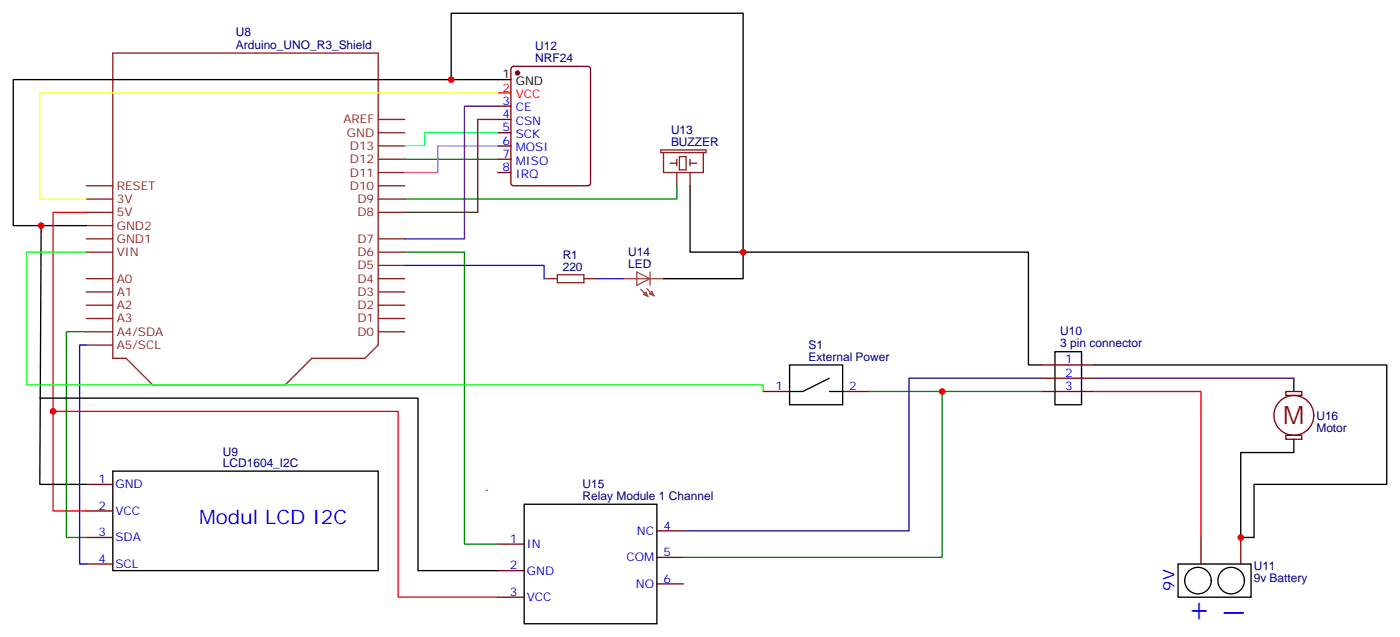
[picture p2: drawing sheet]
<svg xmlns="http://www.w3.org/2000/svg" width="372mm" height="169mm" viewBox="0 0 372 169" stroke-linecap="round" stroke-linejoin="round" font-family="sans-serif">
<g fill="none" stroke="#8c2424" stroke-width=".35">
<path d="M30 14.1h70.5v77.6l-3.5 3.5h-14.1l-7.1 7.1h-35.2l-7.1-7.1h-3.5zM100.5 38.8h7.1M100.5 35.3h7.1M100.5 31.8h7.1M175.7 39.9h12v.7h-12zM22.9 56.4h7.1M22.9 52.9h7.1M22.9 49.4h7.1M22.9 60h7.1M100.5 56.4h7.1M100.5 52.9h7.1M100.5 49.4h7.1"/>
<path d="M100.5 45.9h7.1M100.5 42.3h7.1M176.4 40.6v5.3h10.6v-5.3M178.2 43.4h1.7M179.9 42.3v1.8M179.9 45.9v3.5M180.6 41.6h1.8v3.6h-1.8zM183.4 43.4h1.8M183.4 42.3v1.8M183.4 45.9v3.5M22.9 77.6h7.1M22.9 74.1h7.1"/>
<path d="M22.9 67h7.1M22.9 63.5h7.1M100.5 77.6h7.1M100.5 74.1h7.1M100.5 70.6h7.1M100.5 67h7.1M100.5 63.5h7.1M144.6 74.1h3.6M148.2 73h7v2.1h-7zM155.2 74.1h3.5M22.9 88.2h7.1M22.9 84.7h7.1"/>
<path d="M22.9 81.1h7.1M22.9 91.7h7.1M100.5 88.2h7.1M100.5 84.7h7.1M100.5 81.1h7.1"/>
</g>
<g fill="none" stroke="#870000" stroke-width=".35">
<path d="M136.1 17.8l.4-.2h19.8a.71 .71 0 0 1 .7 .7l-.1 30.7-.6 .4h-19.8l-.5-.2-.2-.5v-30.4zM132.3 28.2h3.5M132.3 31.8h3.5M132.3 35.3h3.5M132.3 38.8h3.5M132.3 42.3h3.5M132.3 45.9h3.5M276.9 97h14.1M202.8 104.1h7.1M224 104.1h7.1M276.9 100.5h14.1M276.9 104.1h14.1"/>
<path d="M341.8 104.1h4.3v1h-4.3zM341.8 115.7h4.3v1.1h-4.3zM22.9 135.8h7.1M22.9 128.8h7.1M22.9 149.9h7.1M22.9 142.9h7.1M132.3 144.6h7M132.3 151.7h7M132.3 158.7h7M174.6 141.1h7.1M174.6 148.2h7.1M174.6 155.2h7.1"/>
<path d="M319.3 142.9v7M329.8 142.9v7"/>
<circle cx="344" cy="110.4" r="5.3"/>
</g>
<circle cx="137.6" cy="19.4" r=".53" fill="#870000" stroke="#870000" stroke-width=".35"/>
<g fill="none" stroke="#000" stroke-width=".35">
<path d="M119.9 21.2v-17.7h77.7v63.5h-14.2v-17.6M135.8 21.2h-132.3v38.8h19.4M10.9 60l-.3 68.8h12.3M176.4 74.1h21.2v-7.1h75.8v30h3.5M209.9 97h14.1v10.6h-14.1zM280.5 93.5h7v14.1h-7zM291 97h77.7v31.8h-35.3v14.1h-3.6v-22.6h14.2v-3.5M10.6 105.8h100.5v45.9h21.2M220.5 100.5l-7.1 3.6h-3.5M220.5 104.1h3.5M344 100.5v3.6M30 125.2h70.5v26.5h-70.5z"/>
<path d="M139.3 134.1h35.3v31.7h-35.3zM313.2 149.9h19.4v8.8h-19.4z"/>
<circle cx="318.5" cy="154.3" r="3.5"/>
<circle cx="327.3" cy="154.3" r="3.5"/>
</g>
<path d="M132.3 24.7h3.5M22.9 56.4h-8.8v79.4h8.8M14.1 109.4h91.7v49.3h26.5M291 104.1h28.3v38.8" fill="none" stroke="#f00" stroke-width=".35"/>
<path d="M132.3 24.7h-121.7v28.2h12.3" fill="none" stroke="#ff3" stroke-width=".35"/>
<path d="M107.6 42.3h24.7M179.9 49.4v3.5h-72.3M107.6 67h15.9v77.6h8.8M22.9 88.2h-5.3v54.7h5.3M231.1 104.1h19.4M276.9 104.1h-26.4v44.1h-68.8" fill="none" stroke="#008700" stroke-width=".35"/>
<path d="M22.9 91.7h-1.7v58.2h1.7" fill="none" stroke="#00f" stroke-width=".35"/>
<path d="M132.3 35.3h-19.4v3.5h-5.3" fill="none" stroke="#0ff" stroke-width=".35"/>
<path d="M132.3 38.8h-15.9v7.1h-8.8" fill="none" stroke="#f0f" stroke-width=".35"/>
<path d="M165.8 74.1h7M169.3 72.3l3.5 1.8-3.5 1.7zM170.3 76.9l2 1.9M171.9 76.7l2 2M172.8 72.3v3.5M172.9 74.1h3.5" fill="none" stroke="#a64a4a" stroke-width=".35"/>
<g fill="#a64a4a" stroke="#a64a4a" stroke-width=".27">
<path d="M171 78.3l.7-.7 .6 1.2z"/>
<path d="M172.6 78.1l.7-.7 .6 1.3z"/>
</g>
<path d="M132.3 28.2h-8.8v35.3h-15.9" fill="none" stroke="#609" stroke-width=".35"/>
<path d="M132.3 31.8h-5.3v24.6h-19.4" fill="none" stroke="#630" stroke-width=".35"/>
<path d="M107.6 70.6h37v3.5" fill="none" stroke="#30f" stroke-width=".35"/>
<path d="M158.7 74.1h7.1" fill="none" stroke="#30c" stroke-width=".35"/>
<path d="M22.9 67h-15.8v35.3h195.7v1.8" fill="none" stroke="#0f0" stroke-width=".35"/>
<path d="M276.9 100.5h-35.2v40.6h-60" fill="none" stroke="#309" stroke-width=".35"/>
<path d="M291 100.5h53" fill="none" stroke="#306" stroke-width=".35"/>
<g fill="#c00">
<circle cx="119.9" cy="21.2" r=".88"/>
<circle cx="197.6" cy="67" r=".88"/>
<circle cx="14.1" cy="109.4" r=".88"/>
<circle cx="250.5" cy="104.1" r=".88"/>
<circle cx="10.9" cy="60" r=".88"/>
<circle cx="329.8" cy="142.9" r=".88"/>
</g>
<g font-size="8.5" fill="#00f">
<text x="321" y="165.8" transform="rotate(-90 321 165.8)">+</text>
<text x="325.4" y="162.1">_</text>
</g>
<text font-size="6.7" fill="#800" x="341.1" y="112.8">M</text>
<text font-size="5.3" fill="#00f" x="52.9" y="139.3">Modul LCD I2C</text>
<g font-size="4.2" fill="#00f">
<text x="128.8" y="130.5">.</text>
<text x="312.2" y="157" transform="rotate(-90 312.2 157)">9V</text>
</g>
<g font-size="3.2" fill="#000080">
<text x="62.7" y="9.7">U8</text>
<text x="62.7" y="13.1">Arduino_UNO_R3_Shield</text>
<text x="142.3" y="16.4">NRF24</text>
<text x="142.3" y="13.2">U12</text>
<text x="178.4" y="35.6">U13</text>
<text x="178.4" y="38.8">BUZZER</text>
<text x="149.6" y="72">220</text>
<text x="149.6" y="68.8">R1</text>
<text x="167" y="71.3">LED</text>
<text x="167" y="68">U14</text>
<text x="281.9" y="89">U10</text>
<text x="214.9" y="96">External Power</text>
<text x="214.9" y="92.8">S1</text>
<text x="281.9" y="92.2">3 pin connector</text>
<text x="350" y="111.6">U16</text>
<text x="350" y="114.8">Motor</text>
<text x="59.2" y="124.1">LCD1604_I2C</text>
<text x="59.3" y="121.1">U9</text>
<text x="154.9" y="129.8">U15</text>
<text x="154.9" y="133">Relay Module 1 Channel</text>
<text x="333.3" y="154.8">9v Battery</text>
<text x="333.3" y="151.6">U11</text>
</g>
<g font-size="3.2">
<text x="133.6" y="20.8">1</text>
<text x="137.1" y="22.6">GND</text>
</g>
<g font-size="3.2" fill="#f00">
<text x="133.6" y="24.3">2</text>
<text x="137.1" y="26.1">VCC</text>
</g>
<g font-size="3.2" fill="#00f">
<text x="133.6" y="27.9">3</text>
<text x="137.1" y="29.6">CE</text>
<text x="133.6" y="31.4">4</text>
<text x="133.6" y="34.9">5</text>
<text x="137.1" y="33.2">CSN</text>
<text x="133.6" y="38.5">6</text>
<text x="133.6" y="42">7</text>
<text x="137.1" y="36.7">SCK</text>
<text x="137.1" y="40.2">MOSI</text>
<text x="133.6" y="45.5">8</text>
<text x="137.1" y="43.7">MISO</text>
<text x="137.1" y="47.3">IRQ</text>
<text x="283.2" y="96.4">1</text>
<text x="283.2" y="100.2">2</text>
<text x="206.1" y="103.7">1</text>
<text x="225.8" y="103.7">2</text>
<text x="283.2" y="103.6">3</text>
<text x="26.2" y="128.4">1</text>
<text x="30.7" y="129.8">GND</text>
<text x="26.2" y="135.5">2</text>
<text x="30.7" y="136.9">VCC</text>
<text x="26.2" y="142.5">3</text>
<text x="30.7" y="143.9">SDA</text>
<text x="169.3" y="142.2">NC</text>
<text x="176.4" y="140.8">4</text>
<text x="26.2" y="149.6">4</text>
<text x="135.6" y="144.3">1</text>
<text x="140.1" y="145.7">IN</text>
<text x="166.5" y="149.2">COM</text>
<text x="176.4" y="147.8">5</text>
<text x="30.7" y="151">SCL</text>
<text x="135.6" y="151.3">2</text>
<text x="140.1" y="152.8">GND</text>
<text x="176.4" y="154.9">6</text>
<text x="135.6" y="158.4">3</text>
<text x="140.1" y="159.8">VCC</text>
<text x="169" y="156.3">NO</text>
</g>
<g font-size="3.2" fill="#8d2323">
<text x="91.3" y="32.8">AREF</text>
<text x="92.2" y="36.3">GND</text>
<text x="93" y="39.9">D13</text>
<text x="93" y="46.9">D11</text>
<text x="93" y="43.4">D12</text>
<text x="31" y="54">3V</text>
<text x="31" y="50.4">RESET</text>
<text x="93" y="50.4">D10</text>
<text x="95" y="54">D9</text>
<text x="31" y="57.5">5V</text>
<text x="95" y="57.5">D8</text>
<text x="31" y="64.6">GND1</text>
<text x="31" y="61">GND2</text>
<text x="95" y="64.6">D7</text>
<text x="31" y="68.1">VIN</text>
<text x="95" y="71.6">D5</text>
<text x="95" y="68.1">D6</text>
<text x="31" y="75.1">A0</text>
<text x="95" y="75.1">D4</text>
<text x="31" y="82.2">A2</text>
<text x="31" y="78.7">A1</text>
<text x="95" y="82.2">D2</text>
<text x="95" y="78.7">D3</text>
<text x="31" y="89.3">A4/SDA</text>
<text x="31" y="85.7">A3</text>
<text x="95" y="89.3">D0</text>
<text x="95" y="85.7">D1</text>
<text x="31" y="92.8">A5/SCL</text>
</g>
</svg>
